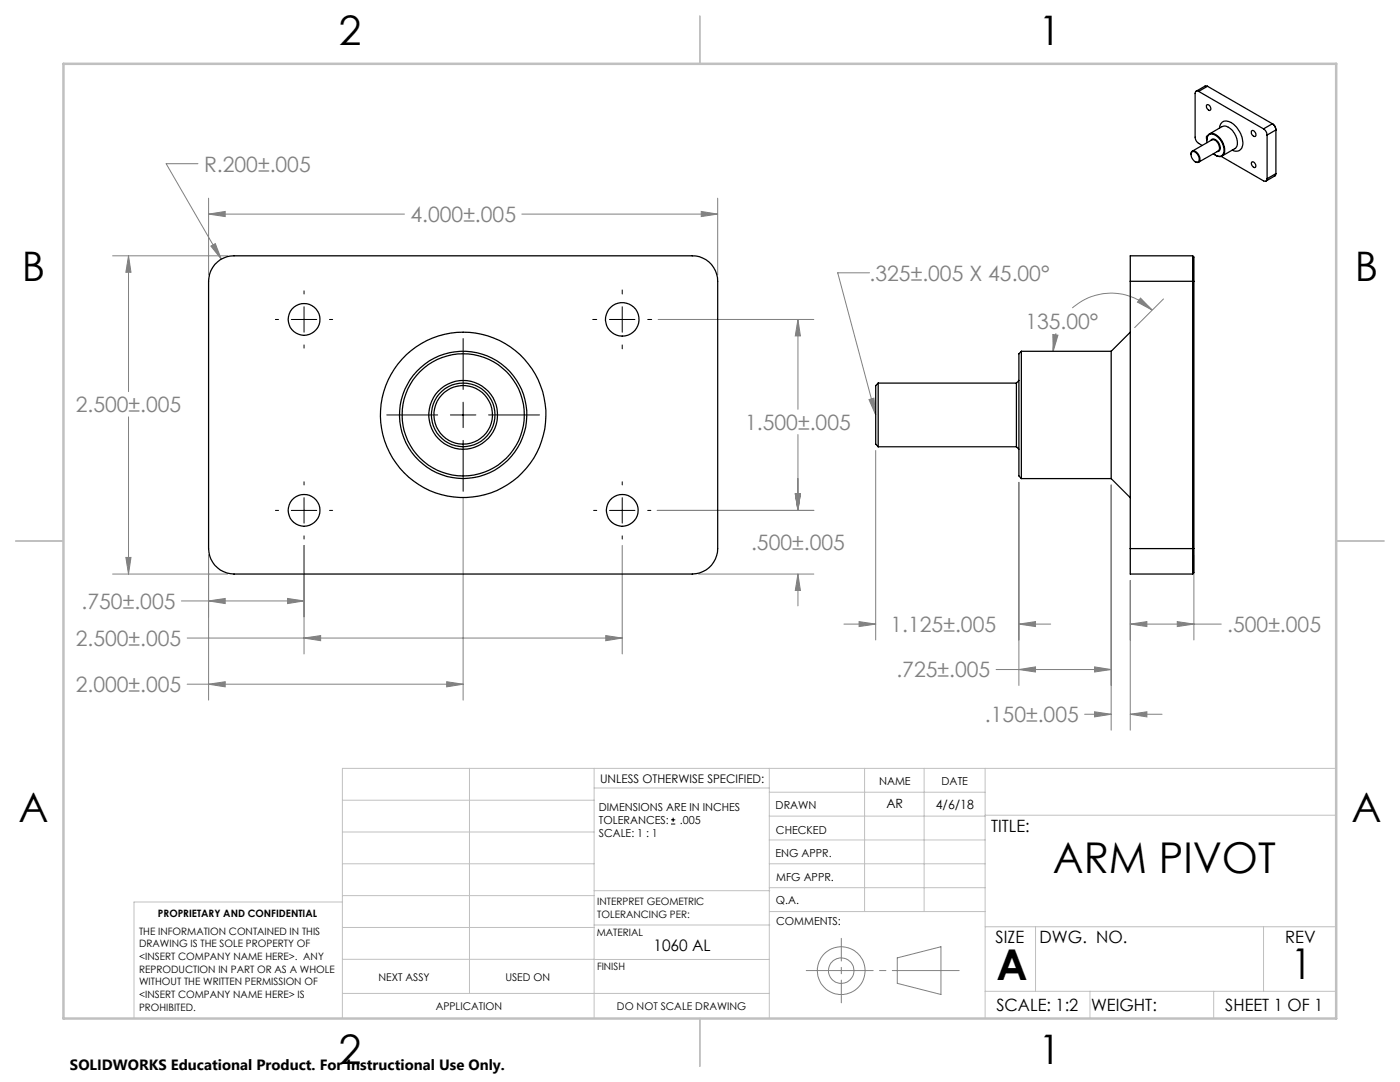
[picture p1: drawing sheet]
<svg xmlns="http://www.w3.org/2000/svg" width="279mm" height="216mm" viewBox="0 0 279 216" stroke-linecap="round" stroke-linejoin="round" font-family="sans-serif">
<g fill="none" stroke="#000" stroke-width=".2">
<path d="M60.7 58v.7M124.2 57.9v.8M55 63.7h.6M58.1 63.7h5.1M60.7 61.2v5.1M60.7 68.8v.7M65.8 63.7h.6M92.4 67.6v10.1M118.3 63.7h.8M121.6 63.7h5.1M124.2 61.2v5.1M124.2 68.8v.8"/>
<path d="M129.3 63.7h.8M60.7 96.1v.7M60.7 99.3v5.1M77.2 82.8h10.1M89.9 82.8h5.1M92.4 80.3v5M92.4 87.9v10.1M97.5 82.8h10.2M124.2 96.1v.7M124.2 99.3v5.1M55 101.8h.6M58.1 101.8h5.1"/>
<path d="M60.7 106.9v.7M65.8 101.8h.6M118.5 101.8h.6M121.6 101.8h5.1M124.2 106.9v.7M129.3 101.8h.6M133.9 164.4h.9M133.9 163.6h.9M134.3 163.2v.8"/>
</g>
<g fill="none" stroke="#808080" stroke-width=".2">
<path d="M39.5 32.7h-6.3l11 19M41.6 39.5v15.4M143.2 39.5v15.4M22.5 51h22.9M25.6 51l.5 3.3h-1zM25.6 51v27.1M41.6 42.7l3.3-.5v1zM41.6 42.7h39.1M42.1 49.1l.9-.5 1.2 3.1zM104.1 42.7h39.1M139.9 42.2l3.3 .5-3.3 .5zM173.5 54.4h-6.3l7.6 28.4"/>
<path d="M227.6 59.5l2.3 2.4-2.9-1.6zM232.2 59.7l-5.8 5.7M131.3 63.7h31.1M159.2 63.7l.5 3.3h-1zM159.2 63.7v18M173.4 79.7l1-.3 .4 3.4zM210.1 66.7l1 .2-.9 3.2zM210.7 66.5l-.4 1.8-.1 1.8M214 61.5a11.6 11.6 0 0 1 15.9 .4M25.6 83.2v31.3M92.4 99.3v40.4M158.7 98.5h1l-.5 3.3z"/>
<path d="M159.2 86.7v15.1M174.8 89.9v37.8M203.3 96.2v40.6M221.8 96.8v48.9M22.5 114.5h22.9M25.1 111.2h1l-.5 3.3zM36.2 119.9h24.5M41.6 119.9l3.3-.5v1zM41.6 110.7v29M57.4 119.4l3.3 .5-3.3 .5zM60.7 108.8v21.7M124.2 108.8v21.7"/>
<path d="M131.2 101.8h31.2M139.4 114.5h23M159.2 114.5l.5 3.3h-1zM159.2 114.5v6.4M225.6 115.8v29.9M238.3 110.7v17M37.4 127.3h86.8M37.4 136.5h55M41.6 136.5l3.3-.5v1.1zM60.7 127.3l3.3-.5v1zM89.1 136l3.3 .5-3.3 .6zM120.9 126.8l3.3 .5-3.3 .5z"/>
<path d="M168.4 124.5h6.4M171.4 124l3.4 .5-3.4 .5zM198.8 133.6h23M203.3 133.6l3.4-.5v1zM203.3 124.5l3.4-.5v1zM203.3 124.5h6.4M218.4 133.1l3.4 .5-3.4 .5zM225.6 124.5h18.1M225.6 124.5l3.3-.5v1zM234.9 124l3.4 .5-3.4 .5zM216.5 142.5h5.3M218.4 142l3.4 .5-3.4 .6z"/>
<path d="M225.6 142.5h6.3M225.6 142.5l3.3-.5v1.1zM179.1 191.1l8.7-2.2v9.5l-8.7-2.2z"/>
<circle cx="167.9" cy="193.7" r="4.8"/>
<circle cx="167.9" cy="193.7" r="2.54"/>
</g>
<path d="M160.9 193.7h30.5" fill="none" stroke="#808080" stroke-width=".2" stroke-dasharray="15.2 1.3 1.3 1.3" stroke-dashoffset="1.9"/>
<path d="M167.9 187.2v12.9" fill="none" stroke="#808080" stroke-width=".2" stroke-dasharray="15.2 1.3 1.3 1.3" stroke-dashoffset="10.7"/>
<g fill="none" stroke="#c0c0c0" stroke-width=".2">
<path d="M68.3 159.7h50.3M93.7 153.3v44.9M118.6 153.3v49.9M118.6 157.2h34.9M153.5 153.3v49.9M153.5 158.1h43.1M172.5 153.3v28.6M184.4 153.3v28.6M196.6 153.3v49.9M266.7 153.3h-198.4v49.9M68.3 178.7h50.3M68.3 172.4h50.3"/>
<path d="M68.3 166h50.3M68.3 180h-41.6v23.2M118.6 177.7h35M153.5 167.6h43.1M153.5 162.8h43.1M153.5 172.4h43.1M153.5 177.1h43.1M196.6 162.7h70.1M68.3 198.2h85.2M68.3 191.4l85.2 .1M68.3 185.1h50.3M118.6 184.6h35"/>
<path d="M153.6 181.9h43M196.6 197.8h70.1M196.6 184.9h70.1M206.7 184.9v12.9M217.5 197.8v5.4M242.2 197.8v5.4M252.2 184.9v12.9"/>
</g>
<path d="M139.7 3.2v9.5M3.1 107.9h9.6M266.7 107.9h9.5M139.7 203.2v9.6" fill="none" stroke="#c0c0c0" stroke-width=".25"/>
<path d="M12.7 12.7h254v190.5h-254z" fill="none" stroke="#c0c0c0" stroke-width=".5"/>
<path d="M25.1 111.2h1l-.5 3.3zM25.6 51l.5 3.3h-1zM42.1 49.1l2.1 2.6-1.2-3.1zM41.6 42.7l3.3-.5v1zM139.9 42.2l3.3 .5-3.3 .5zM41.6 119.9l3.3-.5v1zM57.4 119.4l3.3 .5-3.3 .5zM60.7 127.3l3.3-.5v1zM120.9 126.8l3.3 .5-3.3 .5zM41.6 136.5l3.3-.5v1.1zM89.1 136l3.3 .5-3.3 .6zM159.2 114.5l.5 3.3h-1zM158.7 98.5h1l-.5 3.3zM158.7 98.5h1l-.5 3.3zM159.2 63.7l.5 3.3h-1zM234.9 124l3.4 .5-3.4 .5zM225.6 124.5l3.3-.5v1zM225.6 142.5l3.3-.5v1.1zM218.4 142l3.4 .5-3.4 .6zM218.4 133.1l3.4 .5-3.4 .5zM203.3 133.6l3.4-.5v1zM203.3 124.5l3.4-.5v1zM171.4 124l3.4 .5-3.4 .5zM227.6 59.5l2.3 2.4-2.9-1.6zM210.1 66.7l1 .2-.9 3.2zM173.4 79.7l1-.3 .4 3.4z" fill="#808080"/>
<g fill="none" stroke="#000" stroke-width=".25">
<path d="M239.2 18.2a.43 .43 0 0 0-.5 0 .43 .43 0 0 0-.2 .5v8.8l.3 .8 1.1 .7M239.2 18.2l13 7.5M241 17.2l-.5-.1-1.8 1.1M241 17.2l-1.8 1M241 17.2l12.9 7.5M237.7 30.8a.6 .6 0 0 1 .3-.7 .6 .6 0 0 1 .8 .3 1.37 1.37 0 0 1 .4 2l-.7-.2M237.8 30.4l.1-.1a1.36 1.36 0 0 1 1.4 1.5l-.1 .4a.85 .85 0 0 1-1.3-.6l-.2-.6zM237.9 30.2l4-2.3a1.51 1.51 0 0 1 1.2 2.2l-3.9 2.2M240.8 21a.63 .63 0 0 1 .7 .3 .63 .63 0 0 1-.1 .7l-.5-.3zM240.8 28a1.17 1.17 0 0 1 .8-1.4 1.17 1.17 0 0 1 1.4 .5 3.5 3.5 0 0 1 1.2 3.7 1.07 1.07 0 0 1-1.6 .2M240.9 28.5a1.17 1.17 0 0 1 .1-1.3 1.17 1.17 0 0 1 1.1-.4 3.5 3.5 0 0 1 2 3.9v.1a1.09 1.09 0 0 1-1.5 .2M241 27.1l-.2 .2v.5"/>
<path d="M241.4 26.7l2.5-1.4a2.36 2.36 0 0 1 2.6 1.6 2.09 2.09 0 0 1-.1 2.8l-2.5 1.4M241.7 28a.91 .91 0 0 1 1.5 .5 1.14 1.14 0 0 1-.1 1.7h-.2M242.1 30.7l.5 .3M243.4 25.6a1.4 1.4 0 0 1 .8-1.4 1.4 1.4 0 0 1 1.5 .2 4.7 4.7 0 0 1 2.2 5.1l-.1 .1a1.34 1.34 0 0 1-1.9 .4M243.7 31.2l8.6 4.9a.43 .43 0 0 0 .6-.4M249.8 26.1a.67 .67 0 0 1 .7 .3 .67 .67 0 0 1-.1 .8 .83 .83 0 0 1-.6-1.1zM249.8 32.3a.67 .67 0 0 1 .7 .4 .67 .67 0 0 1-.1 .7 .81 .81 0 0 1-.6-1.1zM252.2 25.7l.6 .7 .1 .6M252.9 27v8.7M253.9 24.7l.5 .5 .2 .7-1.7 1.1M253.9 24.7l.5 .5 .2 .6v8.8M253.9 24.7l-1.7 1"/>
<path d="M254.6 34.6l-.1 .5-1.8 1M254.6 34.6l-1.7 1.1M42.9 52.8a5.2 5.2 0 0 1 3.8-1.8h91.4a5 5 0 0 1 5.1 5.1v53.4a5.1 5.1 0 0 1-5.1 5h-91.4a5.2 5.2 0 0 1-5.1-5v-53.4a5.2 5.2 0 0 1 1.3-3.3zM225.6 56.1h12.7M225.6 56.1v53.4M238 51v63.5M238 51l.3 .3v4.8M238 51h-12.4v5.1M238.3 56.1v53.4M175.3 76.4v12.7M175.3 76.4l-.5 .5v11.7l.5 .5M175.3 76.4h27.5"/>
<path d="M202.8 76.4v12.7M203.3 75.9l-.5 .5M203.8 70.1v25.4M203.8 70.1l-.5 .5v24.4l.5 .5M203.8 70.1h18M221.8 70.1v25.4M225.6 66.3l-3.8 3.8M175.3 89.1h27.5M202.8 89.1l.5 .5M203.8 95.5h18M221.8 95.5l3.8 3.8M225.6 109.5v5h12.4"/>
<path d="M225.6 109.5h12.7M238.3 109.5v4.8l-.3 .2"/>
<circle cx="60.7" cy="63.7" r="3.2"/>
<circle cx="124.2" cy="63.7" r="3.3"/>
<circle cx="92.4" cy="82.8" r="5.8"/>
<circle cx="92.4" cy="82.8" r="6.4"/>
<circle cx="92.4" cy="82.8" r="16.5"/>
<circle cx="92.4" cy="82.8" r="12.2"/>
<circle cx="92.4" cy="82.8" r="6.9"/>
<circle cx="92.4" cy="82.8" r="12.7"/>
<circle cx="60.7" cy="101.8" r="3.2"/>
<circle cx="124.2" cy="101.8" r="3.2"/>
</g>
<g font-size="8.5">
<text x="210.1" y="174.2">ARM PIVOT</text>
<text x="198.9" y="195.5">A</text>
<text x="257.6" y="195.4">1</text>
</g>
<g font-size="8.1">
<text x="67.6" y="8.9">2</text>
<text x="207.3" y="8.9">1</text>
<text x="4.4" y="56.1">B</text>
<text x="270.4" y="56.1">B</text>
<text x="3.7" y="164.1">A</text>
<text x="269.7" y="164.1">A</text>
<text x="67.6" y="212.4">2</text>
<text x="207.3" y="212.4">1</text>
</g>
<g font-size="4.2" fill="#808080">
<text x="40.7" y="34.2">R.200±.005</text>
<text x="81.9" y="44.3">4.000±.005</text>
<text x="173.5" y="56">.325±.005 X 45.00°</text>
<text x="204.6" y="65.6">135.00°</text>
<text x="15.1" y="82.2">2.500±.005</text>
<text x="148.7" y="85.8">1.500±.005</text>
<text x="149.9" y="109.8">.500±.005</text>
<text x="16.3" y="121.5">.750±.005</text>
<text x="15.1" y="128.9">2.500±.005</text>
<text x="177.7" y="126.1">1.125±.005</text>
<text x="244.9" y="126.1">.500±.005</text>
<text x="178.9" y="135.2">.725±.005</text>
<text x="15.1" y="138.1">2.000±.005</text>
<text x="196.6" y="144.1">.150±.005</text>
</g>
<g font-size="3.4">
<text x="197.8" y="166">TITLE:</text>
<text x="198.7" y="188.1">SIZE</text>
<text x="207.5" y="188.1">DWG. NO.</text>
<text x="256.5" y="188.2">REV</text>
<text x="198.8" y="201.7">SCALE: 1:2</text>
<text x="217.7" y="201.8">WEIGHT:</text>
<text x="244.5" y="201.7">SHEET 1 OF 1</text>
</g>
<text font-size="3.2" x="130.4" y="189.8">1060 AL</text>
<text font-size="3" x="14" y="213.5">SOLIDWORKS Educational Product. For Instructional Use Only.</text>
<g font-size="2.5">
<text x="176.9" y="161.3">AR</text>
<text x="186.8" y="161.4">4/6/18</text>
</g>
<text font-size="2.4" x="119.8" y="156.2">UNLESS OTHERWISE SPECIFIED:</text>
<g font-size="2.2">
<text x="119.5" y="161.8">DIMENSIONS ARE IN INCHES</text>
<text x="154.8" y="161.4">DRAWN</text>
<text x="175.4" y="156.6">NAME</text>
<text x="187.9" y="156.7">DATE</text>
<text x="119.5" y="167.1">SCALE: 1 : 1</text>
<text x="119.5" y="164.4">TOLERANCES:</text>
<text x="135.7" y="164.4">.005</text>
<text x="154.9" y="166.3">CHECKED</text>
<text x="154.8" y="171">ENG APPR.</text>
<text x="154.9" y="175.7">MFG APPR.</text>
<text x="154.9" y="180.4">Q.A.</text>
<text x="154.9" y="184.6">COMMENTS:</text>
</g>
<g font-size="2.1">
<text x="75.5" y="195.7">NEXT ASSY</text>
<text x="100.9" y="195.7">USED ON</text>
<text x="86.9" y="201.5">APPLICATION</text>
<text x="123.1" y="201.6">DO NOT SCALE DRAWING</text>
</g>
<g font-size="2">
<text x="31.5" y="182.9">PROPRIETARY AND CONFIDENTIAL</text>
<text x="119.2" y="180.6">INTERPRET GEOMETRIC</text>
<text x="119.2" y="183.1">TOLERANCING PER:</text>
<text x="27.8" y="186.5">THE INFORMATION CONTAINED IN THIS</text>
<text x="27.8" y="189">DRAWING IS THE SOLE PROPERTY OF</text>
<text x="27.8" y="191.6">&lt;INSERT COMPANY NAME HERE&gt;. ANY</text>
<text x="119.1" y="186.7">MATERIAL</text>
<text x="27.8" y="194.1">REPRODUCTION IN PART OR AS A WHOLE</text>
<text x="27.8" y="196.6">WITHOUT THE WRITTEN PERMISSION OF</text>
<text x="119.1" y="193.5">FINISH</text>
<text x="27.8" y="199.1">&lt;INSERT COMPANY NAME HERE&gt; IS</text>
<text x="27.8" y="201.7">PROHIBITED.</text>
</g>
</svg>
